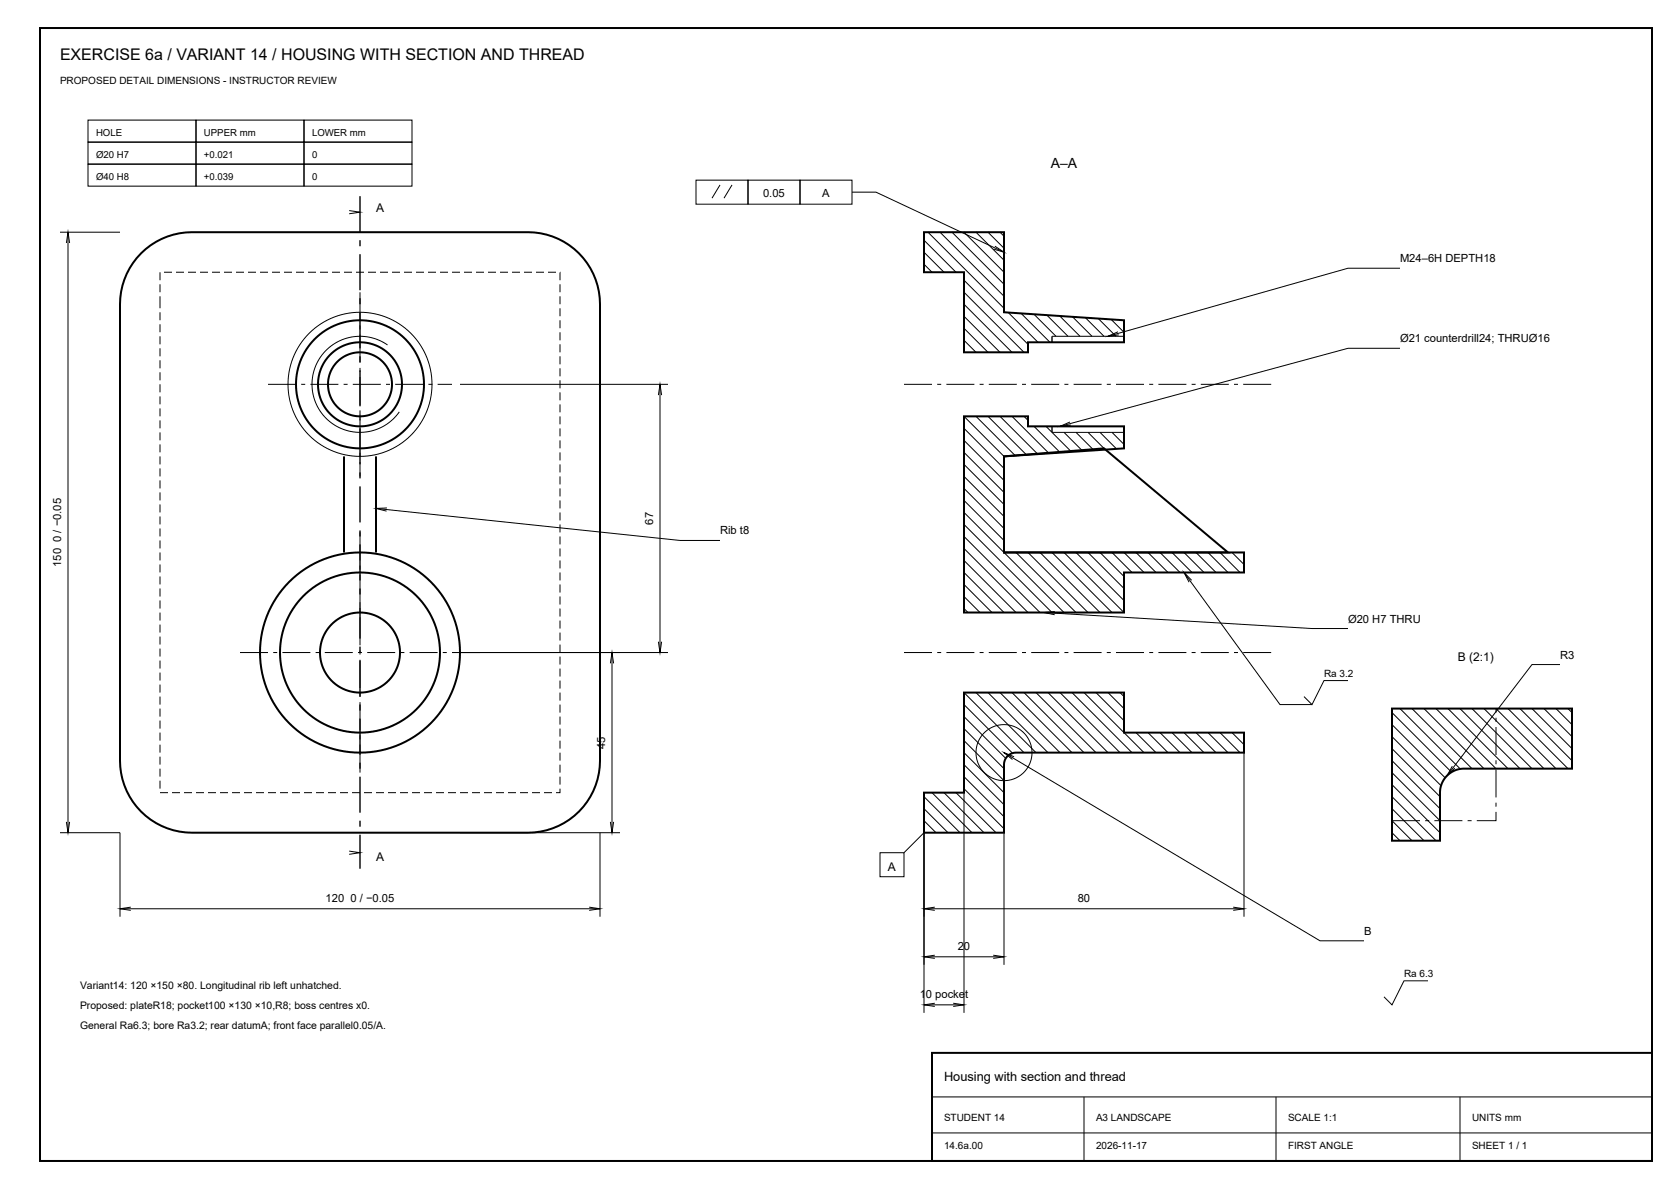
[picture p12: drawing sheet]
<svg xmlns="http://www.w3.org/2000/svg" width="420mm" height="297mm" viewBox="0 0 420 297" stroke-linecap="round" stroke-linejoin="round" font-family="sans-serif">
<g fill="none" stroke="#000" stroke-width=".5">
<path d="M10 7h403v283h-403zM231 58h20v20l30 2v5.5h-24v2.5h-16v-20h-10zM35.3 63.3a18 18 0 0 1 12.7-5.3h84a18 18 0 0 1 18 18v114a18 18 0 0 1-18 18h-84a18 18 0 0 1-18-18v-114a18 18 0 0 1 5.3-12.7zM86 114v24M94 114v24M241 104h16v2.5h24v5.5l-30 2v24h60v5h-30v10h-40zM251 114l25-2 31 26h-56zM241 173h40v10h30v5h-57a3 3 0 0 0-3 3v17h-20v-10h10zM348 177h45v15h-27a6 6 0 0 0-6 6v12h-12zM233 263h180v27h-180z"/>
<circle cx="90" cy="96" r="16"/>
<circle cx="90" cy="96" r="10.5"/>
<circle cx="90" cy="96" r="8"/>
<circle cx="90" cy="163" r="20"/>
<circle cx="90" cy="163" r="25"/>
<circle cx="90" cy="163" r="10"/>
</g>
<g fill="none" stroke="#000" stroke-width=".25">
<path d="M22 30h27v5.5h-27zM22 35.5h27v5.5h-27zM49 30h27v5.5h-27zM49 35.5h27v5.5h-27zM76 30h27v5.5h-27zM76 35.5h27v5.5h-27zM15 58h15M17 58v150M22 41h27v5.5h-27zM49 41h27v5.5h-27zM76 41h27v5.5h-27zM87.3 52.6l2.7 .4-2.7 .4"/>
<path d="M174 45h13v6h-13zM180 46.2l-2 3.3M183 46.2l-2 3.3M187 45h13v6h-13zM200 45h13v6h-13zM213 48h6l32 15M232 58l19 19M235 58l16 16M238 58l13 13M241 58l10 10M244 58l7 7M247 58l4 4"/>
<path d="M250 58l1 1M16.6 60.7l.4-2.7 .4 2.7M231 60l8 8M231 63l5 5M231 66l2 2M241 70l16 16M241 73l15 15M241 76l12 12M241 79l9 9M248.7 61.5l2.3 1.5-2.6-.8M252.1 78.1l7.4 7.4M255.3 78.3l7.2 7.2"/>
<path d="M258.5 78.5l5.5 5.5M261.7 78.7l5.3 5.3M264.9 78.9l5.1 5.1M268.1 79.1l4.9 4.9M271.4 79.4l4.6 4.6M274.6 79.6l4.4 4.4M277.8 79.8l3.2 3.2M350 67h-13l-60 17M96.9 86.2a12 12 0 0 0-16.7 2.9 12 12 0 0 0 2.9 16.7 12 12 0 0 0 16.7-2.9M115 96h52M164.6 98.7l.4-2.7 .4 2.7M165 96v67"/>
<path d="M241 82l6 6M241 85l3 3M263 84h18M279.5 82.9l-2.5 1.1 2.7-.4M350 87h-13l-72 19.5M241 104l10 10M241 107l10 10M241 110l10 10M241 113l10 10M241 116l10 10M241 119l10 10M244 104l9.8 9.8"/>
<path d="M247 104l9.6 9.6M250 104l9.4 9.4M253 104l9.2 9.3M256 104l1 1M258.5 106.5l6.6 6.6M261.5 106.5l6.4 6.4M263 108h18M266 108l4.7 4.7M267.5 105.4l-2.5 1.1 2.7-.3M269 108l4.5 4.5M272 108l4.3 4.3M275 108l4.1 4.1"/>
<path d="M278 108l3 3M94 127l76 8h10M96.7 126.9l-2.7 .1 2.6 .7M241 122l10 10M241 125l10 10M241 128l25 25M241 131l22 22M241 134l19 19M241 137l16 16M241 140l13 13M254 138l15 15M257 138l15 15"/>
<path d="M260 138l15 15M263 138l15 15M266 138l15 15M269 138l12 12M272 138l9 9M275 138l6 6M278 138l5 5M281 138l5 5M284 138l5 5M287 138l5 5M290 138l5 5M293 138l5 5"/>
<path d="M296 138l5 5M299 138l5 5M302 138l5 5M305 138l5 5M308 138l3 3M241 143l10 10M241 146l7 7M241 149l4 4M241 152l1 1M261 153l67 4h9M263.7 152.8l-2.7 .2 2.7 .6M296 143l24 33h8"/>
<path d="M297.9 144.9l-1.9-1.9 1.3 2.4M115 163h52M152.6 165.7l.4-2.7 .4 2.7M153 163v45M164.6 160.3l.4 2.7 .4-2.7M241 173l15 15M241 176l12.1 12.1M241 179l10.4 10.4M244 173l15 15M247 173l15 15M250 173l15 15M253 173l15 15"/>
<path d="M256 173l15 15M259 173l15 15M262 173l15 15M265 173l15 15M268 173l15 15M271 173l15 15M274 173l7 7M277 173l4 4M280 173l1 1M337 170h-6l-3 6-2-2M348 178l14.9 14.9M350 177l15.1 15.1"/>
<path d="M353 177l15 15M356 177l15 15M359 177l15 15M362 177l15 15M365 177l15 15M368 177l15 15M371 177l15 15M374 177l15 15M377 177l15 15M380 177l13 13M383 177l10 10M386 177l7 7"/>
<path d="M389 177l4 4M390 166h-7l-21.2 27.8M392 177l1 1M231 199l9 9M231 198v55M233 198l10 10M236 198l10 10M239 198l10 10M241 182l10 10M241 185l10 10M241 188l10 10M241 191l10 10"/>
<path d="M241 194l10 10M241 197l10 10M241 198v55M251 188l79 47h11M253.5 189l-2.5-1 2.1 1.7M284 183l5 5M287 183l5 5M290 183l5 5M293 183l5 5M296 183l5 5M299 183l5 5M302 183l5 5"/>
<path d="M305 183l5 5M308 183l3 3M311 188v41M348 181l13.3 13.3M348 184l12.3 12.3M348 187l12 12M348 190l12 12M348 193l12 12M348 196l12 12M348 199l11 11M363.1 191.4l-1.3 2.4 1.9-1.9M15 208h15v21"/>
<path d="M16.6 205.3l.4 2.7 .4-2.7M87.3 212.6l2.7 .4-2.7 .4M115 208h40M150 208v21M152.6 205.3l.4 2.7 .4-2.7M220 213h6v6h-6zM231 202l6 6M231 205l3 3M231 208l-5 5M251 208v33M348 202l8 8M348 205l5 5"/>
<path d="M348 208l2 2M30 227h120M32.7 226.6l-2.7 .4 2.7 .4M147.3 226.6l2.7 .4-2.7 .4M231 227h80M231 239h20M233.7 226.6l-2.7 .4 2.7 .4M233.7 238.6l-2.7 .4 2.7 .4M248.3 238.6l2.7 .4-2.7 .4M308.3 226.6l2.7 .4-2.7 .4M231 251h10M233.7 250.6l-2.7 .4 2.7 .4"/>
<path d="M238.3 250.6l2.7 .4-2.7 .4M357 245h-6l-3 6-2-2M233 274h180M271 274v16M319 274v16M365 274v16M233 283h180"/>
<circle cx="90" cy="96" r="18"/>
<circle cx="251" cy="188" r="7"/>
</g>
<path d="M40 76v-8h100v130h-100v-122" fill="none" stroke="#000" stroke-width=".25" stroke-dasharray="2 1" stroke-linecap="butt"/>
<path d="M90 73v46M67 96h46M226 96h93M90 133v60M60 163h60M226 163h93M348 205h26v-28" fill="none" stroke="#000" stroke-width=".25" stroke-dasharray="7 1.3 1 1.3" stroke-linecap="butt"/>
<path d="M90 49v168" fill="none" stroke="#000" stroke-width=".35" stroke-dasharray="9 2 1.5 2" stroke-linecap="butt"/>
<path d="M263 84v1.5M263 106.5v1.5" fill="none" stroke="#000" stroke-width=".35"/>
<text font-size="4" x="15" y="15">EXERCISE 6a / VARIANT 14 / HOUSING WITH SECTION AND THREAD</text>
<text font-size="3.5" x="262.7" y="42">A–A</text>
<text font-size="3.2" x="236" y="270">Housing with section and thread</text>
<g font-size="3">
<text x="94" y="53">A</text>
<text x="364.5" y="165">B (2:1)</text>
<text x="94" y="215">A</text>
<text x="222" y="217.5">A</text>
</g>
<g font-size="2.8">
<text x="190.8" y="49.2">0.05</text>
<text x="205.6" y="49.2">A</text>
<text x="350" y="65.5">M24–6H DEPTH18</text>
<text x="350" y="85.5">Ø21 counterdrill24; THRUØ16</text>
<text x="163.3" y="131.1" transform="rotate(-90 163.3 131.1)">67</text>
<text x="180" y="133.5">Rib t8</text>
<text x="15.3" y="141.6" transform="rotate(-90 15.3 141.6)">150 0 / −0.05</text>
<text x="337" y="155.5">Ø20 H7 THRU</text>
<text x="390" y="164.5">R3</text>
<text x="151.3" y="187.1" transform="rotate(-90 151.3 187.1)">45</text>
<text x="81.4" y="225.3">120 0 / −0.05</text>
<text x="269.4" y="225.3">80</text>
<text x="341" y="233.5">B</text>
<text x="239.4" y="237.3">20</text>
<text x="229.9" y="249.3">10 pocket</text>
</g>
<g font-size="2.6">
<text x="20" y="247">Variant14: 120 ×150 ×80. Longitudinal rib left unhatched.</text>
<text x="20" y="252">Proposed: plateR18; pocket100 ×130 ×10,R8; boss centres x0.</text>
<text x="20" y="257">General Ra6.3; bore Ra3.2; rear datumA; front face parallel0.05/A.</text>
</g>
<g font-size="2.5">
<text x="15" y="21">PROPOSED DETAIL DIMENSIONS - INSTRUCTOR REVIEW</text>
<text x="331" y="169">Ra 3.2</text>
<text x="351" y="244">Ra 6.3</text>
<text x="236" y="280">STUDENT 14</text>
<text x="274" y="280">A3 LANDSCAPE</text>
<text x="322" y="280">SCALE 1:1</text>
<text x="368" y="280">UNITS mm</text>
<text x="236" y="287">14.6a.00</text>
<text x="274" y="287">2026-11-17</text>
<text x="322" y="287">FIRST ANGLE</text>
<text x="368" y="287">SHEET 1 / 1</text>
</g>
<g font-size="2.4">
<text x="24" y="33.9">HOLE</text>
<text x="51" y="33.9">UPPER mm</text>
<text x="78" y="33.9">LOWER mm</text>
<text x="24" y="39.3">Ø20 H7</text>
<text x="51" y="39.3">+0.021</text>
<text x="78" y="39.3">0</text>
<text x="24" y="44.8">Ø40 H8</text>
<text x="51" y="44.8">+0.039</text>
<text x="78" y="44.8">0</text>
</g>
</svg>
